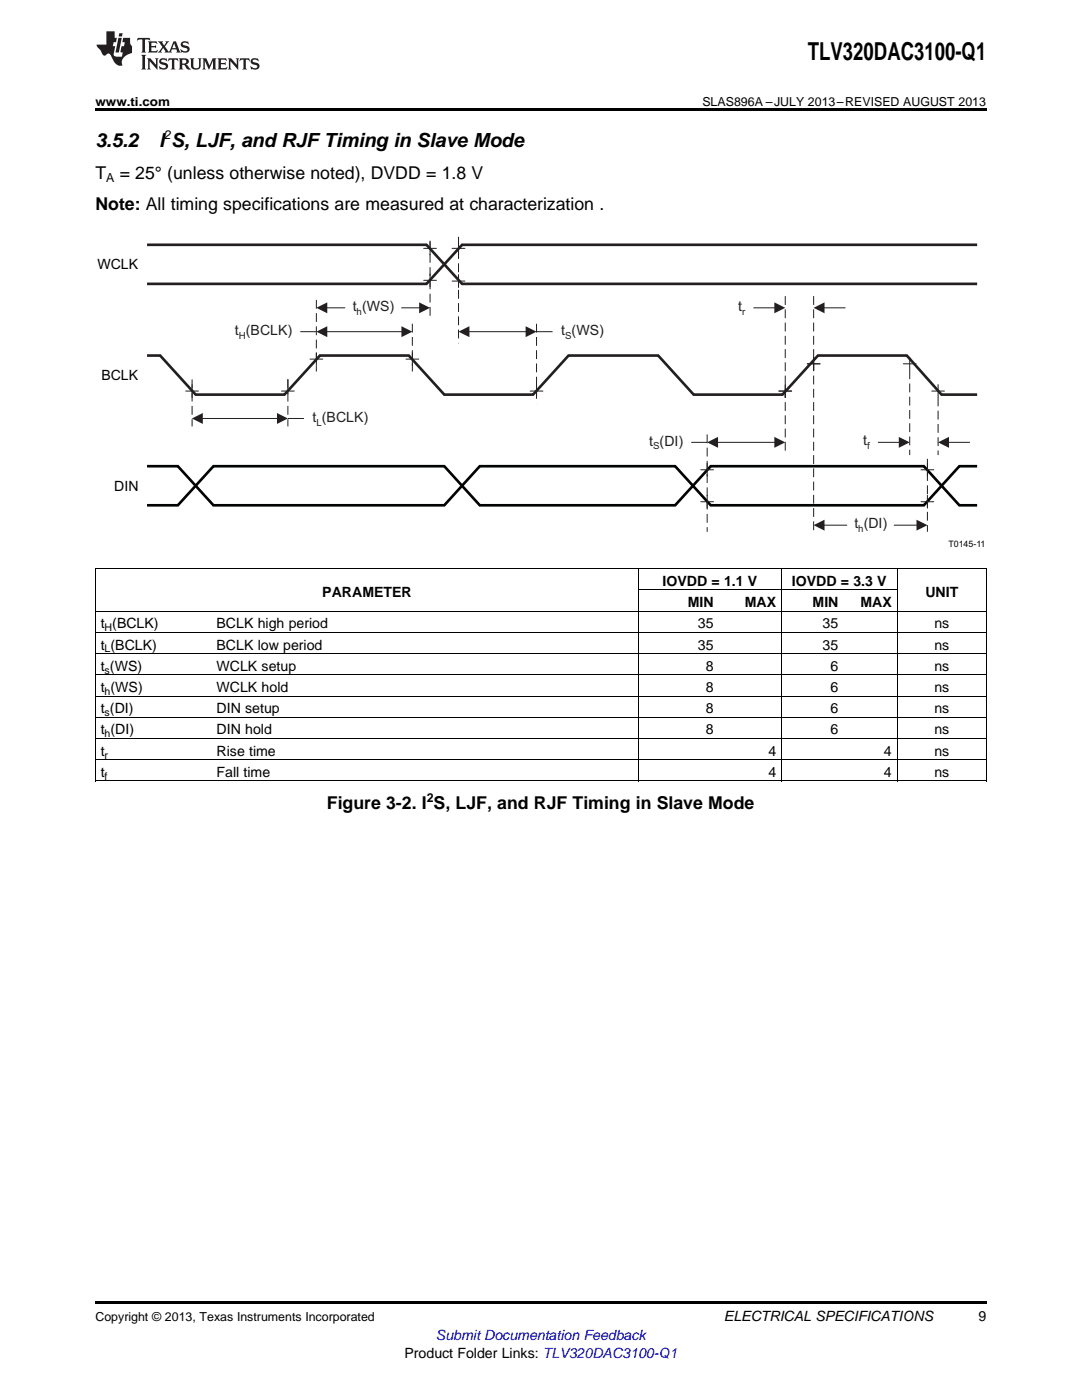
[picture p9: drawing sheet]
<svg xmlns="http://www.w3.org/2000/svg" width="216mm" height="279mm" viewBox="0 0 216 279" stroke-linecap="round" stroke-linejoin="round" font-family="sans-serif">
<path d="M19 259.7h177.8v.5h-177.8z" fill="#000"/>
<g fill="none" stroke="#000" stroke-width=".2">
<path d="M19 113.5h177.8M19.1 113.6v42.3M127.4 113.6v42.3M127.5 117.7h51.5M155.9 113.6v42.3M179 113.6v42.3M196.8 113.6v42.3M19 138.9h177.8M19 134.7h177.8M19 130.4h177.8M19 126.2h177.8M19 122h177.8"/>
<path d="M19 155.8h177.8M19 151.6h177.8M19 147.4h177.8M19 143.1h177.8"/>
</g>
<path d="M29.3 93h6.2l7.1 7.8h46.1l7-7.8h39l7.1 7.8h42.5l7.1-7.8h3.6M29.3 100.8h6.2l7.1-7.8h46.1l7 7.8h39l7.1-7.8h42.5l7.1 7.8h3.6" fill="none" stroke="#010202" stroke-width=".53"/>
<g fill="none" stroke="#231f20" stroke-width=".2">
<path d="M84.5 49.6h2.6M84.5 55.9h2.6M85.8 48.3v2.5M85.8 54.7v2.5M90.2 49.6h2.6M91.5 48.3v2.5M37.1 78h2.5M38.3 76.8v2.5M56.2 78h2.5M57.4 75.7v2.9M61.9 71.7h2.5M63.1 70.4v2.5"/>
<path d="M65.2 61.4h3.7M81 71.7h2.6M82.3 70.4v2.5M105.8 78h2.5M107.1 76.8v2.5M155.4 78h2.6M156.7 76.8v2.5M161.1 72.6h2.5M162.4 71.3v2.6M139.8 93.8h2.6M141.1 92.5v2.5M141.1 98.8v2.6"/>
<path d="M183.8 93.8h2.5M185.1 92.5v2.5M185.1 98.8v2.6M139.8 100.1h2.6M183.8 100.1h2.5"/>
</g>
<path d="M63.1 59.8v14.3M91.5 47.3v21.2M156.7 59.1v31.7M162.4 59.1v47.1M38.3 75.7v9.4M57.4 75.7v9.4M82.3 64.6v9.5M85.8 63v-15.7M107.1 64.6v15.9M141.1 86.7v19.4M185.1 91.6v14.5" fill="none" stroke="#231f20" stroke-width=".2" stroke-dasharray="1.8 .9" stroke-linecap="butt"/>
<path d="M63.1 61.4l2.2-1.1v2.2z" fill="#231f20"/>
<path d="M80.1 61.4h3.6" fill="none" stroke="#231f20" stroke-width=".2"/>
<path d="M83.6 60.3l2.2 1.1-2.2 1.1z" fill="#231f20"/>
<path d="M65.2 66.2h15" fill="none" stroke="#231f20" stroke-width=".2"/>
<g fill="#231f20">
<path d="M80.1 65.1l2.2 1.1-2.2 1.1z"/>
<path d="M63.1 66.2l2.2-1.1v2.2z"/>
</g>
<path d="M143.2 88.3h11.4" fill="none" stroke="#231f20" stroke-width=".2"/>
<g fill="#231f20">
<path d="M154.5 87.2l2.2 1.1-2.2 1.1z"/>
<path d="M141.1 88.3l2.2-1.1v2.2z"/>
</g>
<path d="M40.4 83.5h15" fill="none" stroke="#231f20" stroke-width=".2"/>
<g fill="#231f20">
<path d="M55.3 82.4l2.1 1.1-2.1 1.1z"/>
<path d="M38.3 83.5l2.2-1.1v2.2z"/>
</g>
<path d="M178.4 104.8h4.6" fill="none" stroke="#231f20" stroke-width=".2"/>
<path d="M182.9 103.7l2.2 1.1-2.2 1.1z" fill="#231f20"/>
<path d="M164.4 104.8h4.6" fill="none" stroke="#231f20" stroke-width=".2"/>
<path d="M162.4 104.8l2.1-1.1v2.2z" fill="#231f20"/>
<path d="M93.6 66.2h11.4" fill="none" stroke="#231f20" stroke-width=".2"/>
<g fill="#231f20">
<path d="M104.9 65.1l2.2 1.1-2.2 1.1z"/>
<path d="M91.5 66.2l2.2-1.1v2.2z"/>
</g>
<g fill="none" stroke="#231f20" stroke-width=".2">
<path d="M90.2 56.1h2.6M91.5 54.8v2.6M59.9 66.2h3.2M107.1 66.2h3.2M150.3 61.4h4.3M155.4 78h2.6M156.7 76.8v2.5M161.1 72.6h2.5M162.4 71.3v2.6M180.3 72.6h2.5M181.5 71.3v2.6M185.9 78h2.6"/>
<path d="M187.2 76.8v2.5M57.4 83.5h3.2M137.9 88.3h3.2"/>
</g>
<path d="M29.3 48.9h55.8l7.1 7.8h102.8M195 48.9h-102.8l-7.1 7.8h-55.8M29.3 71h2.7l7 7.8h17.8l7-7.8h17.8l7.1 7.8h17.7l7-7.8h17.9l7.1 7.8h17.7l7.1-7.8h17.7l7 7.8h7.1" fill="none" stroke="#231f20" stroke-width=".53"/>
<path d="M181.5 73.9v16.9M187.2 79.3v11.5" fill="none" stroke="#231f20" stroke-width=".2" stroke-dasharray="1.8 .9" stroke-linecap="butt"/>
<path d="M154.5 60.3l2.2 1.1-2.2 1.1z" fill="#231f20"/>
<path d="M175.2 88.3h4.3" fill="none" stroke="#231f20" stroke-width=".2"/>
<path d="M179.3 87.2l2.2 1.1-2.2 1.1z" fill="#231f20"/>
<path d="M164.4 61.4h4.3" fill="none" stroke="#231f20" stroke-width=".2"/>
<path d="M162.4 61.4l2.1-1.1v2.2z" fill="#231f20"/>
<path d="M189.2 88.3h4.3" fill="none" stroke="#231f20" stroke-width=".2"/>
<path d="M187.2 88.3l2.2-1.1v2.2z" fill="#231f20"/>
<path d="M19 21.6h177.8v.6h-177.8z" fill="#000"/>
<g fill="#231f20">
<path d="M27.5 7.6l-.1 .5 .4-.2h.6v.1v2.1l-.2 .4h1l-.3-.4v-2.1l.1-.1h.5l.5 .2-.2-.5zM29.5 8.3l.2 .3v1.5l-.2 .4h1.8l.2-.6a1.04 1.04 0 0 1-1.3 .2v-.7h.6l.3 .2v-.6l-.3 .2h-.6v-.6l.8-.1 .4 .3-.2-.5zM31.5 8.3l.9 1.1-.9 1.1h.8l-.2-.2 .5-.7 .4 .7-.2 .2h1.5l-.1-.2 .1-.4h.9l.1 .4-.2 .2h1l-.3-.3-.7-1.9h-.5l-.9 2-.8-1 .9-1h-.8l.1 .3-.3 .5-.4-.6 .2-.2zM34.7 8.6l.4 1h-.7zM36.3 8.4a.63 .63 0 0 0-.2 .7 .63 .63 0 0 0 .6 .4l.6 .2 .1 .2a.75 .75 0 0 1-.7 .4 .75 .75 0 0 1-.6-.5l.1 .7 .1-.1a1.11 1.11 0 0 0 1.5-.6 1.13 1.13 0 0 0-1.2-.8l-.1-.4a1.04 1.04 0 0 1 1.2 .2l-.2-.5-.1 .1-.5-.2zM28.2 10.9l.2 .4v2.2l-.2 .4h1l-.3-.4v-2.2l.3-.4zM29.3 11.6l.3 .4v1.5l-.3 .4h.8l-.2-.4v-1.3l1.5 1.7v-1.9l.2-.4h-.7l.2 .4v.9l-1.1-1.3zM32 11.8a.62 .62 0 0 0-.2 .7 .62 .62 0 0 0 .6 .4l.6 .1 .1 .3a.76 .76 0 0 1-.7 .3 .76 .76 0 0 1-.6-.4l.1 .7 .1-.1a1.11 1.11 0 0 0 1.5-.6 1.13 1.13 0 0 0-1.2-.8l-.1-.4a1.04 1.04 0 0 1 1.2 .2l-.2-.6-.1 .1-.5-.1zM33.7 11.6l-.2 .6a.61 .61 0 0 1 .8-.3v1.6l-.2 .4h.9l-.2-.4v-1.6a.63 .63 0 0 1 .8 .3l-.2-.6zM35.6 11.6l.3 .4v1.5l-.3 .4h1l-.2-.2v-.8l.5 .2a.76 .76 0 0 0 1.2 .7l-1-1a.58 .58 0 0 0 .6-.5 .58 .58 0 0 0-.5-.6zM36.4 11.9h.1a.45 .45 0 0 1 .5 .1 .45 .45 0 0 1 .1 .5l-.7 .2zM37.9 11.6l.2 .2a2.17 2.17 0 0 0 .3 1.9 .99 .99 0 0 0 1.6-.6v-1.1l.2-.4h-.7l.2 .2a1.92 1.92 0 0 1-.2 1.8 .6 .6 0 0 1-.9-.5v-1.1l.2-.4zM40.4 11.6l.2 .4v1.5l-.2 .4h.7l-.2-.4v-1.4l.8 1.8 .8-1.8v1.4l-.2 .4h.9l-.2-.4v-1.5l.2-.4h-.8l-.6 1.5-.6-1.5zM43.4 11.6l.2 .4v1.5l-.2 .4h1.8l.2-.6a1.04 1.04 0 0 1-1.3 .1v-.6h.5l.4 .2v-.6l-.4 .2h-.5v-.7h.8l.3 .3-.1-.6zM45.5 11.6l.2 .4v1.5l-.2 .4h.7l-.2-.4v-1.3l1.5 1.7v-1.9l.2-.4h-.7l.2 .4v.9l-1.1-1.3zM47.9 11.6l-.1 .6a.61 .61 0 0 1 .8-.3v1.6l-.3 .4h1l-.3-.4 .1-1.6a.63 .63 0 0 1 .7 .3l-.1-.6zM50.2 11.8a.62 .62 0 0 0-.2 .7 .62 .62 0 0 0 .6 .4l.6 .1 .2 .3a.76 .76 0 0 1-.8 .3 .76 .76 0 0 1-.6-.4l.1 .7 .2-.1a1.11 1.11 0 0 0 1.5-.6 1.13 1.13 0 0 0-1.3-.8l-.1-.4a1.04 1.04 0 0 1 1.2 .2l-.1-.6-.2 .1-.5-.1z"/>
<path d="M21.2 6.3v2.6h-1.9l.1 .4 .7 .9a.91 .91 0 0 0 1 .8 .56 .56 0 0 1 .5-.3 .56 .56 0 0 1 .5 .3l.4 .8a1.53 1.53 0 0 0 1.9 1.2 1.54 1.54 0 0 1 1-2.1l.9-.3v-1.4a1.52 1.52 0 0 1-.3-1.6h-1.4l-.2 .8h.5l-.2 .8h-.4l-.2 1v.2l.4 .1-.2 .8a1.93 1.93 0 0 1-1.6-.3l.3-1.8h-.5l.2-.8h.4l.2-.8h-.4v-1.3zM23.6 7.6l-.6 2.9h.7l.6-2.9zM23.8 6.6l-.1 .7h.6l.2-.7z"/>
</g>
<text font-size="4.9" x="161.2" y="12">TLV320DAC3100-Q1</text>
<g font-size="3.9">
<text x="19" y="29.3">3.5.2</text>
<text x="31.7" y="29.3">I S, LJF, and RJF Timing in Slave Mode</text>
</g>
<g font-size="3.5">
<text x="19" y="35.6">T</text>
<text x="23.9" y="35.6">= 25° (unless otherwise noted), DVDD = 1.8 V</text>
<text x="19" y="42">Note: All timing specifications are measured at characterization .</text>
<text x="65.2" y="161.5">Figure 3-2. I S, LJF, and RJF Timing in Slave Mode</text>
</g>
<g font-size="2.8" fill="#010202">
<text x="19.4" y="53.8">WCLK</text>
<text x="20.2" y="75.9">BCLK</text>
<text x="22.8" y="98">DIN</text>
</g>
<g font-size="2.8" fill="#231f20">
<text x="70.4" y="62.1">t (WS)</text>
<text x="147.3" y="62">t</text>
<text x="46.9" y="66.8">t (BCLK)</text>
<text x="112" y="66.8">t (WS)</text>
<text x="62.4" y="84.2">t (BCLK)</text>
<text x="129.5" y="88.9">t (DI)</text>
<text x="172.3" y="88.9">t</text>
<text x="170.5" y="105.4">t (DI)</text>
</g>
<g font-size="2.8">
<text x="64.3" y="119.1">PARAMETER</text>
<text x="132.2" y="116.9">IOVDD = 1.1 V</text>
<text x="158" y="116.9">IOVDD = 3.3 V</text>
<text x="184.6" y="119.1">UNIT</text>
<text x="20.1" y="125.4">t (BCLK)</text>
<text x="43.2" y="125.4">BCLK high period</text>
<text x="137.2" y="121.2">MIN</text>
<text x="139.3" y="125.4">35</text>
<text x="148.6" y="121.2">MAX</text>
<text x="162.1" y="121.2">MIN</text>
<text x="164.1" y="125.4">35</text>
<text x="171.7" y="121.2">MAX</text>
<text x="186.4" y="125.4">ns</text>
<text x="20.1" y="129.6">t (BCLK)</text>
<text x="43.2" y="129.6">BCLK low period</text>
<text x="139.3" y="129.6">35</text>
<text x="164.1" y="129.6">35</text>
<text x="186.4" y="129.6">ns</text>
<text x="20.1" y="133.9">t (WS)</text>
<text x="43.2" y="133.9">WCLK setup</text>
<text x="140.9" y="133.9">8</text>
<text x="165.7" y="133.9">6</text>
<text x="186.4" y="133.9">ns</text>
<text x="20.1" y="138.1">t (WS)</text>
<text x="20.1" y="142.3">t (DI)</text>
<text x="43.2" y="138.1">WCLK hold</text>
<text x="43.2" y="142.3">DIN setup</text>
<text x="140.9" y="138.1">8</text>
<text x="140.9" y="142.3">8</text>
<text x="165.7" y="138.1">6</text>
<text x="165.7" y="142.3">6</text>
<text x="186.4" y="138.1">ns</text>
<text x="186.4" y="142.3">ns</text>
<text x="20.1" y="146.6">t (DI)</text>
<text x="43.2" y="146.6">DIN hold</text>
<text x="140.9" y="146.6">8</text>
<text x="165.7" y="146.6">6</text>
<text x="186.4" y="146.6">ns</text>
<text x="20.1" y="150.8">t</text>
<text x="20.1" y="155">t</text>
<text x="43.2" y="150.8">Rise time</text>
<text x="43.2" y="155">Fall time</text>
<text x="153.3" y="150.8">4</text>
<text x="153.3" y="155">4</text>
<text x="176.4" y="150.8">4</text>
<text x="176.4" y="155">4</text>
<text x="186.4" y="150.8">ns</text>
<text x="186.4" y="155">ns</text>
<text x="144.5" y="263.6">ELECTRICAL SPECIFICATIONS</text>
<text x="195.3" y="263.6">9</text>
<text x="80.7" y="270.9">Product Folder Links: TLV320DAC3100-Q1</text>
</g>
<text font-size="2.8" fill="#00f" x="87" y="267.4">Submit Documentation Feedback</text>
<g font-size="2.5">
<text x="19" y="21.1">www.ti.com</text>
<text x="140.2" y="21.1">SLAS896A –JULY 2013–REVISED AUGUST 2013</text>
<text x="32.8" y="27.7">2</text>
<text x="21.2" y="36.3">A</text>
<text x="85.2" y="160.1">2</text>
<text x="19" y="263.6">Copyright © 2013, Texas Instruments Incorporated</text>
</g>
<g font-size="2.1">
<text x="20.9" y="126">H</text>
<text x="20.9" y="130.2">L</text>
<text x="20.9" y="134.4">s</text>
<text x="20.9" y="138.7">h</text>
<text x="20.9" y="142.9">s</text>
<text x="20.9" y="147.1">h</text>
<text x="20.9" y="151.4">r</text>
<text x="20.9" y="155.6">f</text>
</g>
<g font-size="1.9" fill="#231f20">
<text x="71.2" y="62.8">h</text>
<text x="148.1" y="62.8">r</text>
<text x="47.7" y="67.6">H</text>
<text x="112.8" y="67.6">S</text>
<text x="63.2" y="84.9">L</text>
<text x="130.3" y="89.7">S</text>
<text x="173" y="89.7">f</text>
<text x="171.3" y="106.2">h</text>
</g>
<text font-size="1.8" fill="#010202" x="189.2" y="109.1">T0145-11</text>
</svg>
